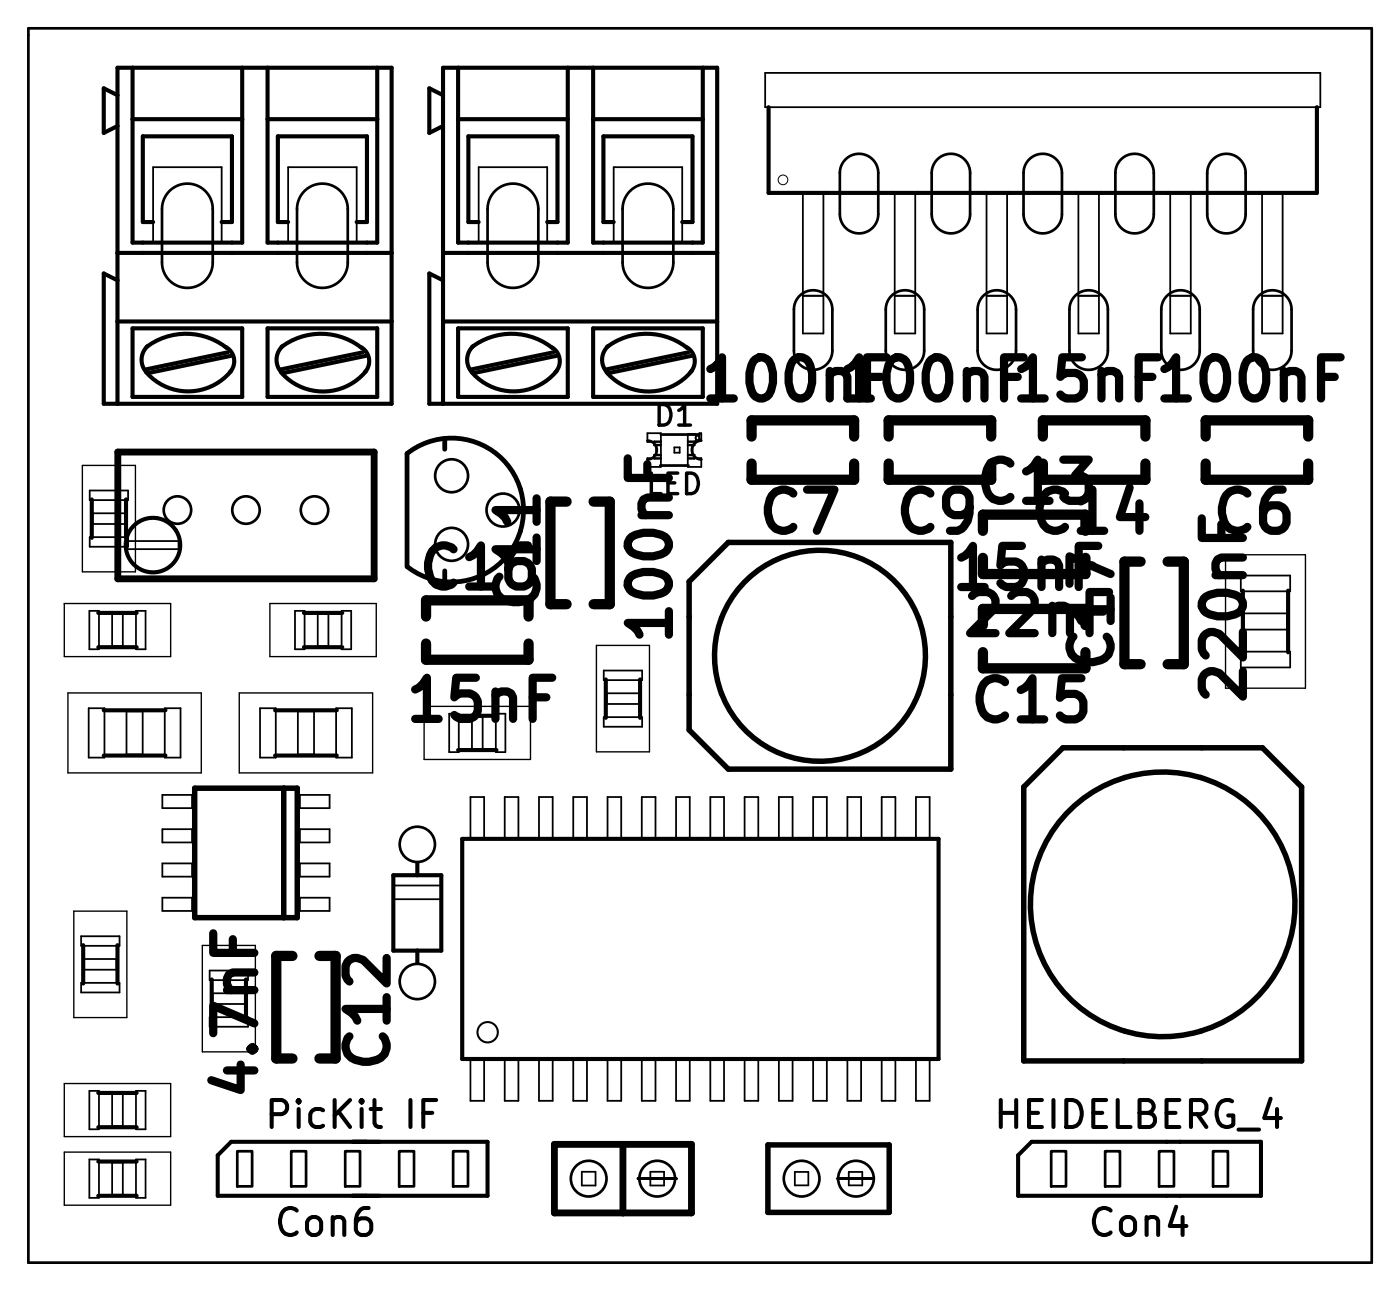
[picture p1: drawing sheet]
<svg xmlns="http://www.w3.org/2000/svg" width="52mm" height="48mm" viewBox="0 0 52 48" stroke-linecap="round" stroke-linejoin="round" font-family="sans-serif">
<g fill="none" stroke="#000" stroke-width=".1">
<path d="M1.1 1h49.7v45.8h-49.7zM6.3 7.1a.94 .94 0 0 1 1-.2 .94 .94 0 0 1 .6 .8v2a.94 .94 0 0 1-1 1 .94 .94 0 0 1-.9-1v-2zM11.3 7.1a.94 .94 0 0 1 1-.2 .94 .94 0 0 1 .6 .8v2a.94 .94 0 0 1-1 1 .94 .94 0 0 1-.9-1v-2zM18.3 7.1a.94 .94 0 0 1 1.1-.2 .94 .94 0 0 1 .5 .8v2a.94 .94 0 0 1-.9 1 .94 .94 0 0 1-.9-1v-2zM23.3 7.1a.94 .94 0 0 1 1.1-.2 .94 .94 0 0 1 .6 .8v2a.94 .94 0 0 1-1 1 .94 .94 0 0 1-.9-1v-2zM24 16.3l.2 .1 .1 .3-.1 .2-.2 .1M24.5 16.1h1.4M26 16.3l-.3 .1-.1 .3 .1 .2 .3 .1M29.4 13v-1.5a.71 .71 0 0 1 .7-.7 .71 .71 0 0 1 .7 .7v1.5M31.3 5.9a.71 .71 0 0 1 .8-.1 .71 .71 0 0 1 .4 .6v1.5a.71 .71 0 0 1-.7 .7 .71 .71 0 0 1-.7-.7v-1.6zM32.8 13v-1.5a.71 .71 0 0 1 .7-.7 .71 .71 0 0 1 .7 .7v1.5M34.7 5.9a.71 .71 0 0 1 .8-.1 .71 .71 0 0 1 .5 .6v1.5a.71 .71 0 0 1-.8 .7 .71 .71 0 0 1-.7-.7v-1.6z"/>
<path d="M36.2 13v-1.5a.71 .71 0 0 1 .7-.7 .71 .71 0 0 1 .8 .7v1.5M38.1 5.9a.71 .71 0 0 1 .8-.1 .71 .71 0 0 1 .5 .6v1.5a.71 .71 0 0 1-.8 .7 .71 .71 0 0 1-.7-.7v-1.6zM39.6 13v-1.5a.71 .71 0 0 1 .7-.7 .71 .71 0 0 1 .8 .7v1.5M41.5 5.9a.71 .71 0 0 1 .8-.1 .71 .71 0 0 1 .5 .6v1.5a.71 .71 0 0 1-.8 .7 .71 .71 0 0 1-.7-.7v-1.6zM43 13v-1.5a.71 .71 0 0 1 .7-.7 .71 .71 0 0 1 .8 .7v1.5M44.9 5.9a.71 .71 0 0 1 .8-.1 .71 .71 0 0 1 .5 .6v1.5a.71 .71 0 0 1-.7 .7 .71 .71 0 0 1-.8-.7v-1.6zM46.4 13v-1.5a.71 .71 0 0 1 .8-.7 .71 .71 0 0 1 .7 .7v1.5M8.8 42.6h.5v1.3h-.5zM10.8 42.6h.5v1.3h-.5zM12.8 42.6h.5v1.3h-.5zM14.8 42.6h.5v1.3h-.5zM16.8 42.6h.5v1.3h-.5z"/>
<path d="M23.6 43.7h1.5zM31 43.7h1.4zM39 42.6h.5v1.3h-.5zM41 42.6h.5v1.3h-.5zM43 42.6h.5v1.3h-.5zM45 42.6h.5v1.3h-.5z"/>
<circle cx="6.6" cy="18.9" r=".51"/>
<circle cx="9.1" cy="18.9" r=".51"/>
<circle cx="11.7" cy="18.9" r=".51"/>
<circle cx="16.7" cy="17.6" r=".61"/>
<circle cx="15.5" cy="31.3" r=".65"/>
<circle cx="15.5" cy="36.4" r=".65"/>
<circle cx="21.8" cy="43.7" r=".66"/>
<circle cx="24.4" cy="43.7" r=".66"/>
<circle cx="29.7" cy="43.7" r=".66"/>
<circle cx="31.7" cy="43.7" r=".66"/>
</g>
<g fill="none" stroke="#000" stroke-width=".38">
<path d="M21 18.6h-.6v3.8h.6M22 18.6h.6v3.8h-.6M27.9 16.2v-.6h3.8v.6M27.9 17.2v.6h3.8v-.6M32.9 16.2v-.6h3.8v.6M32.9 17.2v.6h3.8M36.4 19.1h3.8M38.6 16.2v-.6h3.8v.6M42.4 17.2v.6h-3.8M44.7 16.2v-.6h3.8v.6M44.7 17.2v.6h3.8v-.6M10.8 35.4h-.6v3.8h.6"/>
<path d="M11.8 35.4h.6v3.8h-.6M15.8 23.8v.6h3.8v-.6M19.6 22.2h-3.8v.6M36.4 21.3h3.8M36.4 22.6h3.8M36.4 24.2v.6h3.8M42.3 20.8h-.6v3.8h.6M43.3 20.8h.6v3.8h-.6"/>
</g>
<g fill="none" stroke="#000" stroke-width=".07">
<path d="M3.3 18.2h1.4v.3h-1.4zM3.3 19.9h1.4v.4h-1.4zM3.4 19h1.2v.4h-1.2zM5.7 6.2h2.5v2.8h-2.5zM10.7 6.2h2.5v2.8h-2.5zM17.7 6.2h2.6v2.8h-2.6zM22.7 6.2h2.6v2.8h-2.6zM24.5 16.3h-.3v.2h.3M24.5 16.5h-.2v.4M24.5 16.4h-.5v-.4h.5v.9M25.5 17h.5v.3M25.5 16.1v.8h.2v-.4h-.2"/>
<path d="M25.5 16.3h.2v.2h-.2M25.5 16.8h.2v.2M25.8 16.1v.3h-.3M25.9 16h.1v.3h-.1zM28.4 2.7h20.5v1.3h-20.5zM29.8 11h.7M29.8 7.1h.7v5.3h-.7zM33.2 7.1h.7v5.3h-.7zM33.2 11h.7M36.6 11h.7M36.6 7.1h.7v5.3h-.7zM40 11h.7"/>
<path d="M40 7.1h.7v5.3h-.7zM43.4 11h.7M43.4 7.1h.7v5.3h-.7zM46.8 11h.7M46.8 7.1h.7v5.3h-.7zM3 34.7h1.4v.3h-1.4zM3 36.4h1.4v.4h-1.4zM3.1 35.5h1.2v.4h-1.2zM3.3 26.2h.6v1.9h-.6zM3.3 22.6h.4v1.4h-.4zM4.2 22.7h.4v1.2h-.4zM4.7 26.3h.6v1.6h-.6z"/>
<path d="M4.7 20h1.9v.3h-1.9zM5 22.6h.4v1.4h-.4zM6 33.3h1.1v.4h-1.1zM6 32h1.1v.5h-1.1zM6 30.7h1.1v.5h-1.1zM6 29.4h1.1v.5h-1.1zM6.1 26.2h.6v1.9h-.6zM9.6 26.2h.6v1.9h-.6zM10.9 22.6h.4v1.4h-.4zM11 26.3h.6v1.6h-.6zM11.1 29.4h1.1v.5h-1.1zM11.1 30.7h1.1v.5h-1.1z"/>
<path d="M11.1 32h1.1v.5h-1.1zM11.1 33.3h1.1v.4h-1.1zM11.8 22.7h.4v1.2h-.4zM12.5 26.2h.5v1.9h-.5zM12.7 22.6h.3v1.4h-.3zM14.6 32.8h1.8v.5h-1.8zM16.6 26.4v1.5h.4v-1.5M17.4 39.3h.5v1.5h-.5zM17.4 29.5h.5v1.5h-.5zM17.5 26.5v1.2h.4v-1.2M18.4 26.4v1.5h.3v-1.5M18.7 39.3h.5v1.5h-.5z"/>
<path d="M18.7 29.5h.5v1.5h-.5zM20 39.3h.5v1.5h-.5zM20 29.5h.5v1.5h-.5zM21.2 39.3h.6v1.5h-.6zM21.2 29.5h.6v1.5h-.6zM22.4 24.8h1.4v.4h-1.4zM22.4 26.6h1.4v.3h-1.4zM22.5 25.7h1.2v.4h-1.2zM22.5 29.5h.5v1.5h-.5zM22.5 39.3h.5v1.5h-.5zM23.8 29.5h.5v1.5h-.5zM23.8 39.3h.5v1.5h-.5z"/>
<path d="M25.1 39.3h.5v1.5h-.5zM25.1 29.5h.5v1.5h-.5zM26.3 39.3h.5v1.5h-.5zM26.3 29.5h.5v1.5h-.5zM27.6 39.3h.5v1.5h-.5zM27.6 29.5h.5v1.5h-.5zM28.9 39.3h.5v1.5h-.5zM28.9 29.5h.5v1.5h-.5zM30.1 39.3h.5v1.5h-.5zM30.1 29.5h.5v1.5h-.5zM31.4 39.3h.5v1.5h-.5zM31.4 29.5h.5v1.5h-.5z"/>
<path d="M32.7 39.3h.5v1.5h-.5zM32.7 29.5h.5v1.5h-.5zM33.9 39.3h.6v1.5h-.6zM33.9 29.5h.6v1.5h-.6zM46 21.3h1.8v.6h-1.8M46 24.1h1.8v.6h-1.8M46.1 22.7h1.6v.6h-1.6M3.3 40.4h.4v1.4h-.4zM3.3 42.9h.4v1.5h-.4zM4.2 40.5h.4v1.2h-.4zM4.2 43.1h.4v1.2h-.4zM5 40.4h.4v1.4h-.4z"/>
<path d="M5 42.9h.4v1.5h-.4zM21.6 43.4h.5v.5h-.5zM24.1 43.4h.5v.5h-.5zM29.5 43.4h.5v.5h-.5zM31.5 43.4h.5v.5h-.5z"/>
</g>
<path d="M4.4 16.7h9.5v4.7h-9.5zM20.5 42.4h5.1v2.5h-5.1zM23.1 42.4v2.5" fill="none" stroke="#000" stroke-width=".25"/>
<g fill="none" stroke="#000" stroke-width=".15">
<path d="M3.4 18.5v1.4M4.4 10.4l-.6-.3v4.9h10.7v-12.5h-10.1v12.5M4.4 11.9h10.1M4.4 9.4h10.1M4.4 3.5l-.6-.2v1.6l.6-.2M4.7 18.5v1.4M4.9 4.4h4.1M4.9 12.2h4.1v2.5h-4.1zM4.9 2.5v6.5h4.1v-6.5M5.4 12.9a2.44 2.44 0 0 1 3 0M5.5 12.8a.68 .68 0 0 0-.1 1M5.7 8.2h-.4v-3.2h3.3v3.2h-.4"/>
<path d="M8.4 12.9a.59 .59 0 0 1 .1 .9M8.4 13.1l-3 .6M8.6 13.7a2.06 2.06 0 0 1-3.2 .1M8.6 13.2l-3.1 .6M9.9 4.4h4.1M9.9 12.2h4.1v2.5h-4.1zM9.9 2.5v6.5h4.1v-6.5M10.4 12.9a2.44 2.44 0 0 1 3 0M10.5 12.8a.68 .68 0 0 0-.1 1M10.7 8.2h-.4v-3.2h3.3v3.2h-.4M13.4 12.9a.59 .59 0 0 1 .1 .9M13.4 13.1l-3 .6"/>
<path d="M13.6 13.7a2.06 2.06 0 0 1-3.2 .1M13.6 13.2l-3.1 .6M16.4 10.4l-.5-.3v4.9h10.7v-12.5h-10.2v12.5M16.4 3.5l-.5-.2v1.6l.5-.2M16.4 11.9h10.2M16.4 9.4h10.2M17 2.5v6.5h4v-6.5M17 12.2h4v2.5h-4zM17 4.4h4M17.5 12.9a2.44 2.44 0 0 1 3 0M17.5 12.8a.68 .68 0 0 0 0 1M17.7 8.2h-.3v-3.2h3.3v3.2h-.4"/>
<path d="M20.4 12.9a.59 .59 0 0 1 .2 .9M20.5 13.1l-3 .6M20.6 13.7a2.06 2.06 0 0 1-3.1 .1M20.6 13.2l-3 .6M22 2.5v6.5h4v-6.5M22 12.2h4v2.5h-4zM22 4.4h4M22.5 12.9a2.44 2.44 0 0 1 3 0M22.5 12.8a.68 .68 0 0 0 0 1M22.7 8.2h-.3v-3.2h3.3v3.2h-.4M25.4 12.9a.59 .59 0 0 1 .2 .9M25.5 13.1l-3 .6"/>
<path d="M25.6 13.7a2.06 2.06 0 0 1-3.1 .1M25.6 13.2l-3 .6M28.5 4v3.1h20.3v-3.1M3.1 35v1.4M3.6 24h1.5M3.6 22.7h1.5M3.8 28h2.3M3.8 26.3h2.3M4.4 35v1.4M10.2 28h2.3M10.2 26.3h2.3M11.3 24h1.4"/>
<path d="M11.3 22.7h1.4M14.6 32.4h1.8v2.8h-1.8zM15.5 32v.4M15.5 35.2v.5M17 27.8h1.4M17.1 31.1h17.7v8.1h-17.7zM22.5 25.2v1.4M23.7 25.2v1.4M47.7 21.9v2.3M3.6 44.3h1.5M3.6 43h1.5M3.6 40.5h1.5"/>
<path d="M3.6 41.8h1.5M8.1 42.8l.5-.5h9.5v2h-10zM43.2 42.3h-5l-.5 .5v1.5h5.5M43.7 42.3h3v2h-3"/>
<circle cx="5.7" cy="20.2" r="1.01"/>
</g>
<g fill="none" stroke="#000" stroke-width=".05">
<path d="M3.1 17.2h1.9v4h-1.9zM2.4 22.4h3.9v1.9h-3.9zM2.5 25.7h5v2.9h-5zM2.7 33.7h2v4h-2zM7.5 35v4M8.9 25.7h4.9v2.9h-4.9zM9.5 35v4M10 22.4h3.9v1.9h-3.9zM15.7 26.2h4v1.9h-4zM22.1 23.9h2v3.9h-2zM45.4 20.5h3v5h-3zM2.4 40.1h3.9v2h-3.9z"/>
<path d="M2.4 42.7h3.9v1.9h-3.9z"/>
<circle cx="25.8" cy="16.2" r=".07"/>
</g>
<g fill="none" stroke="#000" stroke-width=".2">
<path d="M7.2 29.2h3.8v4.8h-3.8zM10.5 29.2v4.8M25.5 21.5l1.5-1.4h8.2v8.4h-8.2l-1.5-1.5v-4.2M37.9 29.1l1.5-1.4h7.4l1.4 1.4v10.2h-10.3zM28.5 42.4h4.5v2.5h-4.5z"/>
<circle cx="30.4" cy="24.3" r="3.9"/>
<circle cx="43.1" cy="33.5" r="4.9"/>
</g>
<circle cx="18.1" cy="38.2" r=".38" fill="none" stroke="#000" stroke-width=".08"/>
<circle cx="29" cy="6.7" r=".18" fill="none" stroke="#000" stroke-width=".04"/>
<path d="M16.5 16.2v.4M19.3 18.1a2.67 2.67 0 0 0-4.2-1.3v4.2a2.67 2.67 0 0 0 4.2-1.3" fill="none" stroke="#000" stroke-width=".18"/>
<g font-size="2.1">
<text x="26.5" y="14.8">100nF</text>
<text x="31.6" y="14.8">100nF15nF 100nF</text>
<text x="15.8" y="21.8">C16</text>
<text x="20" y="22.3" transform="rotate(-90 20 22.3)">C11</text>
<text x="24.9" y="23.3" transform="rotate(-90 24.9 23.3)">100nF</text>
<text x="28.3" y="19.7">C7</text>
<text x="33.4" y="19.7">C9</text>
<text x="35.6" y="21.8">15nF</text>
<text x="36" y="23.5">22nF</text>
<text x="36.5" y="18.6">C13</text>
<text x="38.5" y="19.7">C14</text>
<text x="45.1" y="19.7">C6</text>
<text x="15.4" y="26.7">15nF</text>
<text x="36.3" y="26.7">C15</text>
<text x="41.2" y="24.6" transform="rotate(-90 41.2 24.6)">C17</text>
<text x="46.1" y="25.6" transform="rotate(-90 46.1 25.6)">220nF</text>
<text x="9.5" y="40.3" transform="rotate(-90 9.5 40.3)">4.7nF</text>
<text x="14.4" y="39.4" transform="rotate(-90 14.4 39.4)">C12</text>
</g>
<g font-size="1.4">
<text x="10.3" y="41.8">PicKit IF</text>
<text x="36.9" y="41.8">HEIDELBERG_4</text>
<text x="10.3" y="45.8">Con6</text>
<text x="40.5" y="45.8">Con4</text>
</g>
<g font-size="1.1">
<text x="24.3" y="15.8">D1</text>
<text x="23.9" y="18.3">LED</text>
</g>
</svg>
